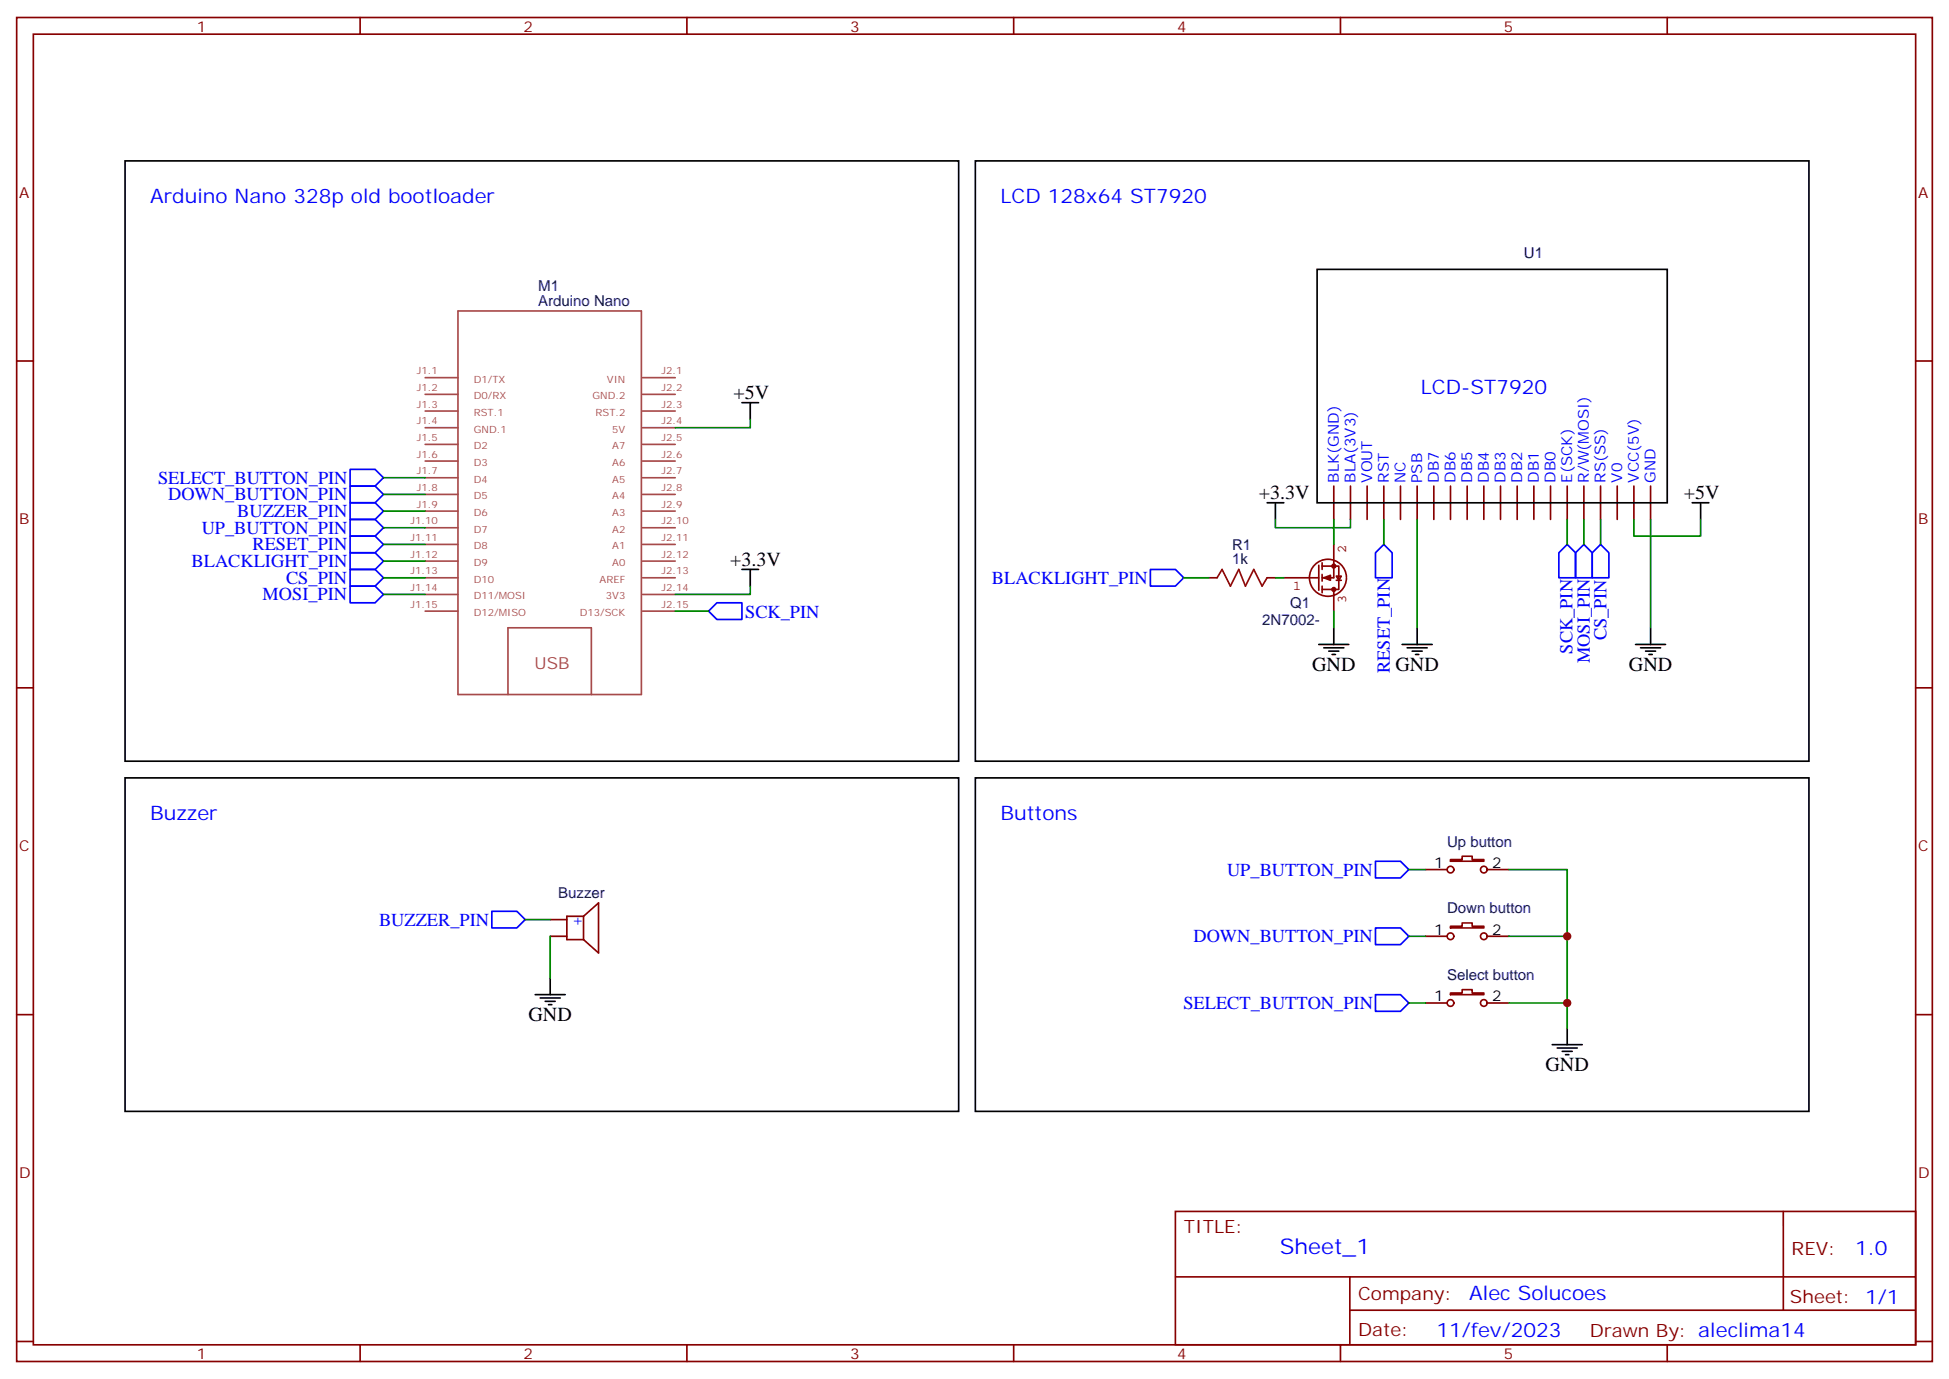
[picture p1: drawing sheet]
<svg xmlns="http://www.w3.org/2000/svg" width="412mm" height="292mm" viewBox="0 0 412 292" stroke-linecap="round" stroke-linejoin="round" font-family="sans-serif">
<g fill="none" stroke="#870000" stroke-width=".35">
<path d="M3.5 3.7h405.4v284.3h-405.4zM7.1 7.2h398.2v277.3h-398.2zM76.2 3.7v3.5M145.3 3.7v3.5M214.5 3.7v3.5M283.6 3.7v3.5M352.8 3.7v3.5M3.5 76.4h3.6M405.3 76.4h3.6M282.2 102.8v7.1M285.8 102.8v7.1M289.3 102.8v7.1"/>
<path d="M292.8 102.8v7.1M296.3 102.8v7.1M299.9 102.8v7.1M303.4 102.8v7.1M306.9 102.8v7.1M310.4 102.8v7.1M314 102.8v7.1M317.5 102.8v7.1M321 102.8v7.1M324.6 102.8v7.1M328.1 102.8v7.1M331.6 102.8v7.1"/>
<path d="M335.1 102.8v7.1M338.7 102.8v7.1M342.2 102.8v7.1M345.7 102.8v7.1M349.2 102.8v7.1M255.8 122.2h1.7M268.1 122.2h1.8M3.5 145.5h3.6M405.3 145.5h3.6M116.4 194.6h3.5M116.4 198.1h3.5M123.5 193.9l3.1-2.9v10.6l-3.1-2.8"/>
<path d="M123.5 193.9v4.9M123.5 193.9h-3.6v4.9h3.6M301.6 184h4.6M301.6 198.1h4.6M306.9 181.9h2.5v-.7h2.1v.7h2.5v.3h-7.1zM306.9 196h2.5v-.7h2.1v.7h2.5v.3h-7.1zM314.7 184h4.6M314.7 198.1h4.6M3.5 214.7h3.6M301.6 212.2h4.6M306.9 210.1h2.5v-.7h2.1v.7h2.5v.3h-7.1zM314.7 212.2h4.6"/>
<path d="M405.3 214.7h3.6M248.7 256.3h156.6v28.2h-156.6zM377.3 256.3v20.9M248.7 270.1h156.5M285.6 277.2h119.6M285.6 270.1v14.2M3.5 283.8h3.6M76.2 284.5v3.5M145.3 284.5v3.5M214.5 284.5v3.5M283.6 284.5v3.5M352.8 284.5v3.5"/>
<path d="M405.3 283.8h3.6"/>
<circle cx="306.9" cy="184" r=".71"/>
<circle cx="306.9" cy="198.1" r=".71"/>
<circle cx="314" cy="198.1" r=".71"/>
<circle cx="314" cy="184" r=".71"/>
<circle cx="306.9" cy="212.2" r=".71"/>
<circle cx="314" cy="212.2" r=".71"/>
</g>
<g fill="none" stroke="#000" stroke-width=".35">
<path d="M26.5 34h176.3v127h-176.3zM206.4 34h176.4v127h-176.4zM278.7 57h74.1v49.4h-74.1zM157 85.2h3.5M158.7 85.2v3.5M268.1 106.4h3.5M269.9 106.4v3.5M358.1 106.4h3.5M359.8 106.4v3.5M157 120.5h3.5M158.7 120.5v3.5M279 136.3h6.4"/>
<path d="M280.1 137.1h4.2M281.2 137.8h2.1M281.9 138.5h.7M282.2 132.8v3.5M296.7 136.3h6.3M297.7 137.1h4.3M298.8 137.8h2.1M299.5 138.5h.7M299.9 132.8v3.5M346.1 136.3h6.3M347.1 137.1h4.3M348.2 137.8h2.1"/>
<path d="M348.9 138.5h.7M349.2 132.8v3.5M26.5 164.6h176.3v70.5h-176.3zM206.4 164.6h176.4v70.5h-176.4zM113.2 210.4h6.4M114.3 211.1h4.2M115.4 211.8h2.1M116.1 212.5h.7M116.4 206.9v3.5M331.6 217.5v3.5M328.4 221h6.4M329.5 221.7h4.2"/>
<path d="M330.6 222.4h2.1M331.3 223.1h.7"/>
</g>
<g fill="none" stroke="#a64a4a" stroke-width=".35">
<path d="M90 79.9h6.9M96.9 65.8h38.8v81.1h-38.8zM135.9 79.9h7M90 83.4h6.9M90 87h6.9M90 90.5h6.9M90 94h6.9M90 97.5h6.9M135.9 83.4h7M135.9 87h7M135.9 90.5h7M135.9 94h7"/>
<path d="M135.9 97.5h7M90 101.1h6.9M90 104.6h6.9M90 108.1h6.9M90 111.7h6.9M90 115.2h6.9M90 118.7h6.9M135.9 101.1h7M135.9 104.6h7M135.9 108.1h7M135.9 111.7h7M135.9 115.2h7"/>
<path d="M135.9 118.7h7M90 122.2h6.9M90 125.8h6.9M90 129.3h6.9M135.9 122.2h7M135.9 125.8h7M135.9 129.3h7M107.5 146.9v-14.1h17.6v14.1"/>
</g>
<g fill="none" stroke="#008700" stroke-width=".35">
<path d="M158.7 88.7v1.8h-15.8M81.1 115.2h8.9M81.1 118.7h8.9M81.1 108.1h8.9M81.1 111.7h8.9M81.1 104.6h8.9M81.1 101.1h8.9M269.9 109.9v1.8h15.9v-1.8M282.2 109.9v5.3M292.8 109.9v5.3M299.9 109.9v22.9M331.6 109.9v5.3"/>
<path d="M335.1 109.9v5.3M338.7 109.9v5.3M345.7 109.9v3.5h14.1v-3.5M349.2 109.9v22.9M81.1 125.8h8.9M81.1 122.2h8.9M142.9 129.3h7M158.7 124v1.8h-15.8M250.5 122.2h5.3M269.9 122.2h1.7M282.2 129.3v3.5M111.1 194.6h5.3"/>
<path d="M116.4 198.1v8.8M298.1 198.1h3.5M298.1 184h3.5M319.3 184h12.3v33.5M319.3 198.1h12.3M298.1 212.2h3.5M319.3 212.2h12.3"/>
</g>
<g fill="none" stroke="#00f" stroke-width=".35">
<path d="M74.1 99.3h5.3l1.7 1.8-1.7 1.7h-5.3zM74.1 116.9h5.3l1.7 1.8-1.7 1.8h-5.3zM74.1 113.4h5.3l1.7 1.8-1.7 1.7h-5.3zM74.1 109.9h5.3l1.7 1.8-1.7 1.7h-5.3zM74.1 106.4h5.3l1.7 1.7-1.7 1.8h-5.3zM74.1 102.8h5.3l1.7 1.8-1.7 1.8h-5.3zM292.8 115.2l1.8 1.7v5.3h-3.6v-5.3zM331.6 115.2l1.8 1.7v5.3h-3.6v-5.3zM333.4 116.9l1.7-1.7 1.8 1.7v5.3h-3.5zM338.7 115.2l1.7 1.7v5.3h-3.5v-5.3zM74.1 124h5.3l1.7 1.8-1.7 1.7h-5.3zM74.1 120.5h5.3l1.7 1.7-1.7 1.8h-5.3z"/>
<path d="M149.9 129.3l1.8-1.8h5.3v3.6h-5.3zM243.4 120.5h5.3l1.8 1.7-1.8 1.8h-5.3zM104.1 192.8h5.3l1.7 1.8-1.7 1.7h-5.3zM291 196.3h5.3l1.8 1.8-1.8 1.7h-5.3zM291 182.2h5.3l1.8 1.8-1.8 1.7h-5.3zM291 210.4h5.3l1.8 1.8-1.8 1.8h-5.3z"/>
</g>
<g fill="#850000" stroke="#850000" stroke-width=".35">
<path d="M280.1 122.2l1.4-.5v1.1z"/>
<circle cx="282.2" cy="119.8" r=".39"/>
<circle cx="282.2" cy="124.7" r=".39"/>
</g>
<path d="M279 119.6v5.3M279.8 119.8h3.5v4.9h-1.1M279.8 119.1v1.4M282.2 115.2v7h-2.4M271.6 122.2h7.4M279.8 121.5v1.4M279.8 124v1.4M279.8 124.7h2.4M282.2 124.7v4.6M282.8 121.9h1l-.5 .9zM282.8 122.8h1M284.9 122.1a3.9 3.9 0 0 0-5.7-3.3 3.9 3.9 0 0 0-.6 6.6 3.9 3.9 0 0 0 6.2-2.4l.1-.8" fill="none" stroke="#850000" stroke-width=".35"/>
<path d="M257.5 122.2l1.1-1.7 1.7 3.5 1.8-3.5 1.4 3.5 1.8-3.5 1.8 3.5 1-1.8" fill="none" stroke="#a10000" stroke-width=".35"/>
<g fill="#c00">
<circle cx="331.6" cy="198.1" r=".88"/>
<circle cx="331.6" cy="212.2" r=".88"/>
</g>
<text font-size="4.6" fill="#00f" x="270.8" y="265.3">Sheet_1</text>
<g font-size="4.2" fill="#00f">
<text x="31.7" y="42.9">Arduino Nano 328p old bootloader</text>
<text x="211.7" y="42.9">LCD 128x64 ST7920</text>
<text x="300.6" y="83.3">LCD-ST7920</text>
<text x="31.7" y="173.4">Buzzer</text>
<text x="211.7" y="173.4">Buttons</text>
<text x="392.5" y="265.6">1.0</text>
<text x="310.9" y="275.1">Alec Solucoes</text>
<text x="304" y="282.9">11/fev/2023</text>
</g>
<g font-size="4.2">
<text x="155.2" y="84.5">+5V</text>
<text x="266.3" y="105.7">+3.3V</text>
<text x="356.3" y="105.7">+5V</text>
<text x="154.5" y="119.8">+3.3V</text>
<text x="277.6" y="142">GND</text>
<text x="295.3" y="142">GND</text>
<text x="344.7" y="142">GND</text>
<text x="111.8" y="216.1">GND</text>
<text x="327" y="226.7">GND</text>
</g>
<g font-size="3.9" fill="#00f">
<text x="33.4" y="102.3">SELECT_BUTTON_PIN</text>
<text x="35.6" y="105.9">DOWN_BUTTON_PIN</text>
<text x="42.7" y="112.9">UP_BUTTON_PIN</text>
<text x="50.2" y="109.4">BUZZER_PIN</text>
<text x="40.5" y="120">BLACKLIGHT_PIN</text>
<text x="53.4" y="116.4">RESET_PIN</text>
<text x="60.5" y="123.5">CS_PIN</text>
<text x="209.9" y="123.5">BLACKLIGHT_PIN</text>
<text x="55.6" y="127">MOSI_PIN</text>
<text x="157.7" y="130.7">SCK_PIN</text>
<text x="339.9" y="135.5" transform="rotate(-90 339.9 135.5)">CS_PIN</text>
<text x="294.1" y="142.4" transform="rotate(-90 294.1 142.4)">RESET_PIN</text>
<text x="332.7" y="138.3" transform="rotate(-90 332.7 138.3)">SCK_PIN</text>
<text x="336.4" y="140.3" transform="rotate(-90 336.4 140.3)">MOSI_PIN</text>
<text x="259.6" y="185.2">UP_BUTTON_PIN</text>
<text x="80.2" y="195.8">BUZZER_PIN</text>
<text x="252.5" y="199.3">DOWN_BUTTON_PIN</text>
<text x="250.4" y="213.4">SELECT_BUTTON_PIN</text>
</g>
<g font-size="3.9" fill="#800">
<text x="250.5" y="260.9">TITLE:</text>
<text x="379.1" y="265.6">REV:</text>
<text x="287.4" y="275.1">Company:</text>
<text x="378.7" y="275.7">Sheet: 1/1</text>
<text x="287.4" y="282.8">Date:</text>
<text x="336.4" y="282.8">Drawn By: aleclima14</text>
</g>
<text font-size="3.5" fill="#a54b4b" x="113.1" y="141.6">USB</text>
<g font-size="3.2" fill="#800">
<text x="41.6" y="6.7">1</text>
<text x="110.8" y="6.7">2</text>
<text x="179.9" y="6.7">3</text>
<text x="249.1" y="6.7">4</text>
<text x="318.2" y="6.7">5</text>
<text x="4.1" y="41.8">A</text>
<text x="405.9" y="41.8">A</text>
<text x="4.1" y="110.9">B</text>
<text x="405.9" y="110.9">B</text>
<text x="4.1" y="180.1">C</text>
<text x="405.9" y="180.1">C</text>
<text x="4.1" y="249.2">D</text>
<text x="405.9" y="249.2">D</text>
<text x="41.6" y="287.5">1</text>
<text x="110.8" y="287.5">2</text>
<text x="179.9" y="287.5">3</text>
<text x="249.1" y="287.5">4</text>
<text x="318.2" y="287.5">5</text>
</g>
<g font-size="3.2" fill="#000080">
<text x="322.4" y="54.5">U1</text>
<text x="113.9" y="64.7">Arduino Nano</text>
<text x="113.9" y="61.5">M1</text>
<text x="260.7" y="119.4">1k</text>
<text x="260.7" y="116.3">R1</text>
<text x="273" y="128.7">Q1</text>
<text x="267.1" y="132.2">2N7002-</text>
<text x="306.2" y="179.1">Up button</text>
<text x="118.1" y="190">Buzzer</text>
<text x="306.2" y="193.2">Down button</text>
<text x="306.2" y="207.3">Select button</text>
</g>
<g font-size="3.2" fill="#00f">
<text x="283.3" y="102.1" transform="rotate(-90 283.3 102.1)">BLK(GND)</text>
<text x="286.8" y="102.1" transform="rotate(-90 286.8 102.1)">BLA(3V3)</text>
<text x="290.3" y="102.1" transform="rotate(-90 290.3 102.1)">VOUT</text>
<text x="293.9" y="102.1" transform="rotate(-90 293.9 102.1)">RST</text>
<text x="297.4" y="102.1" transform="rotate(-90 297.4 102.1)">NC</text>
<text x="300.9" y="102.1" transform="rotate(-90 300.9 102.1)">PSB</text>
<text x="304.4" y="102.1" transform="rotate(-90 304.4 102.1)">DB7</text>
<text x="308" y="102.1" transform="rotate(-90 308 102.1)">DB6</text>
<text x="311.5" y="102.1" transform="rotate(-90 311.5 102.1)">DB5</text>
<text x="315" y="102.1" transform="rotate(-90 315 102.1)">DB4</text>
<text x="318.6" y="102.1" transform="rotate(-90 318.6 102.1)">DB3</text>
<text x="322.1" y="102.1" transform="rotate(-90 322.1 102.1)">DB2</text>
<text x="325.6" y="102.1" transform="rotate(-90 325.6 102.1)">DB1</text>
<text x="329.1" y="102.1" transform="rotate(-90 329.1 102.1)">DB0</text>
<text x="332.7" y="102.1" transform="rotate(-90 332.7 102.1)">E(SCK)</text>
<text x="336.2" y="102.1" transform="rotate(-90 336.2 102.1)">R/W(MOSI)</text>
<text x="339.7" y="102.1" transform="rotate(-90 339.7 102.1)">RS(SS)</text>
<text x="343.3" y="102.1" transform="rotate(-90 343.3 102.1)">V0</text>
<text x="346.8" y="102.1" transform="rotate(-90 346.8 102.1)">VCC(5V)</text>
<text x="350.3" y="102.1" transform="rotate(-90 350.3 102.1)">GND</text>
<text x="121" y="195.6">+</text>
</g>
<g font-size="3.2">
<text x="303.5" y="183.6">1</text>
<text x="315.7" y="183.6">2</text>
<text x="303.5" y="197.7">1</text>
<text x="315.7" y="197.7">2</text>
<text x="303.5" y="211.8">1</text>
<text x="315.7" y="211.8">2</text>
</g>
<g font-size="2.8" fill="#840000">
<text x="284.9" y="116.9" transform="rotate(-90 284.9 116.9)">2</text>
<text x="273.6" y="124.9">1</text>
<text x="284.9" y="127.5" transform="rotate(-90 284.9 127.5)">3</text>
</g>
<g font-size="2.1" fill="#a54b4b">
<text x="88.2" y="79.2">J1.1</text>
<text x="88.2" y="82.7">J1.2</text>
<text x="100.3" y="80.9">D1/TX</text>
<text x="128.4" y="80.9">VIN</text>
<text x="140" y="79.2">J2.1</text>
<text x="140" y="82.7">J2.2</text>
<text x="88.2" y="86.3">J1.3</text>
<text x="88.2" y="89.8">J1.4</text>
<text x="100.3" y="84.5">D0/RX</text>
<text x="100.3" y="88">RST.1</text>
<text x="125.4" y="84.5">GND.2</text>
<text x="126" y="88">RST.2</text>
<text x="140" y="86.3">J2.3</text>
<text x="140" y="89.8">J2.4</text>
<text x="88.2" y="93.3">J1.5</text>
<text x="100.3" y="91.5">GND.1</text>
<text x="100.3" y="95.1">D2</text>
<text x="129.6" y="91.5">5V</text>
<text x="129.6" y="95.1">A7</text>
<text x="140" y="93.3">J2.5</text>
<text x="88.2" y="96.8">J1.6</text>
<text x="88.2" y="100.4">J1.7</text>
<text x="100.3" y="98.6">D3</text>
<text x="129.6" y="98.6">A6</text>
<text x="140" y="96.8">J2.6</text>
<text x="140" y="100.4">J2.7</text>
<text x="88.2" y="103.9">J1.8</text>
<text x="88.2" y="107.4">J1.9</text>
<text x="100.3" y="102.1">D4</text>
<text x="100.3" y="105.6">D5</text>
<text x="129.6" y="102.1">A5</text>
<text x="129.6" y="105.6">A4</text>
<text x="140" y="103.9">J2.8</text>
<text x="140" y="107.4">J2.9</text>
<text x="86.9" y="111">J1.10</text>
<text x="100.3" y="109.2">D6</text>
<text x="100.3" y="112.7">D7</text>
<text x="129.6" y="109.2">A3</text>
<text x="129.6" y="112.7">A2</text>
<text x="140" y="111">J2.10</text>
<text x="86.9" y="114.5">J1.11</text>
<text x="86.9" y="118">J1.12</text>
<text x="100.3" y="116.2">D8</text>
<text x="100.3" y="119.8">D9</text>
<text x="129.6" y="116.2">A1</text>
<text x="129.6" y="119.8">A0</text>
<text x="140" y="114.5">J2.11</text>
<text x="140" y="118">J2.12</text>
<text x="86.9" y="121.5">J1.13</text>
<text x="86.9" y="125.1">J1.14</text>
<text x="100.3" y="123.3">D10</text>
<text x="126.9" y="123.3">AREF</text>
<text x="140" y="121.5">J2.13</text>
<text x="140" y="125.1">J2.14</text>
<text x="86.9" y="128.6">J1.15</text>
<text x="100.3" y="126.8">D11/MOSI</text>
<text x="100.3" y="130.3">D12/MISO</text>
<text x="122.7" y="130.3">D13/SCK</text>
<text x="128.2" y="126.8">3V3</text>
<text x="140" y="128.6">J2.15</text>
</g>
</svg>
